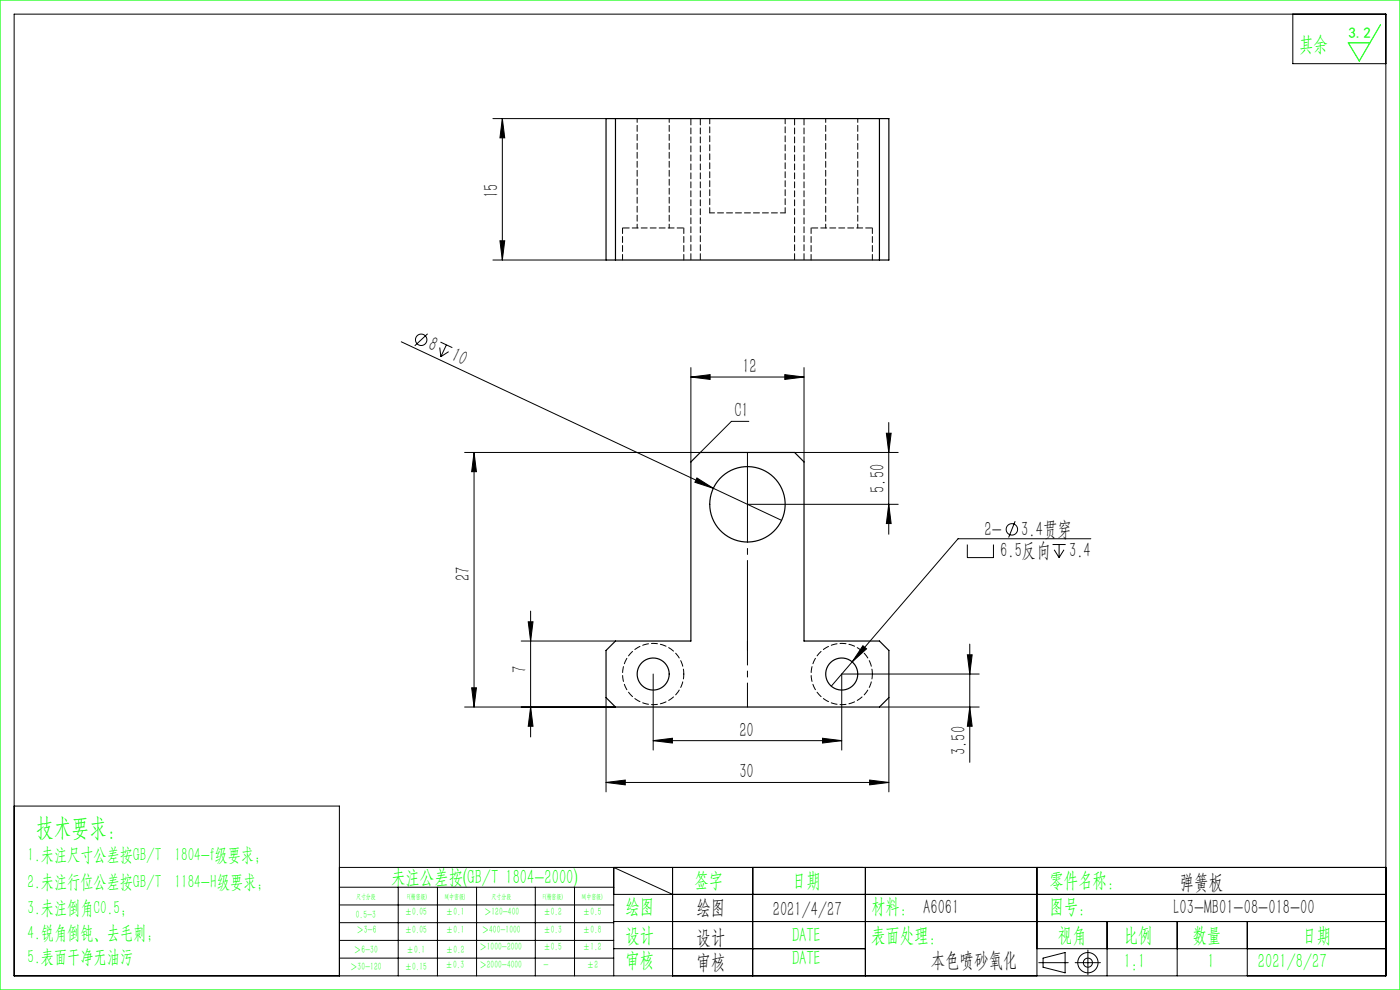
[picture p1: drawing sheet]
<svg xmlns="http://www.w3.org/2000/svg" width="297mm" height="210mm" viewBox="0 0 297 210" stroke-linecap="round" stroke-linejoin="round" font-family="sans-serif">
<g fill="none" stroke="#000" stroke-width=".21">
<path d="M3 3h291v204h-291zM274.3 3v10.5h19.7M104.6 25.2h24M106.6 25.2l.5 4h-1zM106.6 25.2v30M104.6 55.2h24M106.1 51.1h1l-.5 4.1zM85.1 72.5l66.2 31.1M90.7 70.8l-2.7 2.6M93.3 73.7l.2 2M93.4 72.6l2.6 1.1M94.7 73.2l-1.2 2.5"/>
<path d="M95.2 74.6l-1.7 1.1M146.6 80l4-.5v1zM146.6 78v20M146.6 80h24M166.5 79.5l4.1 .5-4.1 .5zM170.6 78v20M100.6 96v54M100.6 96l.5 4.1h-1zM158.9 89.4h-3.7l-6.6 6.6h-50M168.6 96h21.9M188 91.9h1.1l-.6 4.1zM188.5 89.6v23.7"/>
<path d="M147.8 101.4l3.5 2.2-3.9-1.3zM151.3 103.6l14.5 6.8M158.6 107h31.9M188.5 107l.6 4.1h-1.1zM205.2 115.5v2.8h5.6v-2.8M215.4 110.6l-1.4 3.4M223.3 115.5h2.8M223.6 116.6l1.1 1.7M224.7 115.5v2.8M225.7 116.6l-1 1.7M231.4 114.3h-28.2l-26.8 31.3M110.6 136h20"/>
<path d="M112.1 131.9h1l-.5 4.1zM112.6 129.6v26.7M183.1 137l.7 .6-3 2.8zM205.2 138.9h1l-.5 4.1zM205.7 136.6v25.1M98.6 150h32M100.1 145.9h1l-.5 4.1zM112.6 150l.5 4.1h-1zM128.6 148v20M138.6 157.1l4-.5v1zM138.6 143v16.1M138.6 157.1h40"/>
<path d="M174.5 156.6l4.1 .5-4.1 .5zM186.6 150h21.1M188.6 148v20M205.7 150l.5 4.1h-1zM207.7 143h-29.1v16.1M3 171h69v36M128.6 166l4-.5v1zM128.6 166h60M184.5 165.5l4.1 .5-4.1 .5zM72 184h222M72 188.2h58.2M72 192h58.2"/>
<path d="M72 195.7h58.2M72 199.5h58.2M84.5 188.2v18.8M92.8 188.2v18.8M101.1 188.2v18.8M113.6 188.2v18.8M121.9 188.2v18.8M130.2 189.7h163.8M130.2 195.5h163.8M142.7 189.7l-12.5-5.7v23M142.7 184v23M159.7 184v23"/>
<path d="M183.6 184v23M220 184v23M234.9 195.5v11.5M249.7 195.5v11.5M264.6 195.5v11.5M72 203.2h58.2M130.2 201.2h53.4M220 201.2h74M220.4 204.2h6.2M221.3 203.2l4.7-1.1v4.3l-4.7-1.2zM228.1 204.2h5.3M230.8 201.5v5.3"/>
<circle cx="89.4" cy="72.1" r="1.21"/>
<circle cx="214.7" cy="112.3" r="1.21"/>
<circle cx="230.8" cy="204.2" r="2.15"/>
<circle cx="230.8" cy="204.2" r=".96"/>
</g>
<path d="M158.6 136v14" fill="none" stroke="#000" stroke-width=".21" stroke-dasharray="30.5 1.3 1.3 1.3" stroke-dashoffset="25.4"/>
<path d="M158.6 138v-42" fill="none" stroke="#000" stroke-width=".21" stroke-dasharray="30.5 1.3 1.3 1.3" stroke-dashoffset="11.4"/>
<path d="M0 0h297v210h-297zM292.9 5.2l-4.5 7.7-2.4-3.8h4.6" fill="none" stroke="#0f0" stroke-width=".25"/>
<g fill="#000">
<path d="M147.8 101.4l3.5 2.2-3.9-1.3z"/>
<path d="M106.1 51.1h1l-.5 4.1zM106.6 25.2l.5 4h-1z"/>
<path d="M100.6 96l.5 4.1h-1zM100.1 145.9h1l-.5 4.1zM112.1 131.9h1l-.5 4.1zM112.6 150l.5 4.1h-1zM205.2 138.9h1l-.5 4.1zM205.7 150l.5 4.1h-1zM188 91.9h1.1l-.6 4.1zM188.5 107l.6 4.1h-1.1z"/>
<path d="M138.6 157.1l4-.5v1zM174.5 156.6l4.1 .5-4.1 .5z"/>
<path d="M128.6 166l4-.5v1zM184.5 165.5l4.1 .5-4.1 .5zM146.6 80l4-.5v1zM166.5 79.5l4.1 .5-4.1 .5zM183.1 137l-2.3 3.4 3-2.8z"/>
</g>
<g fill="none" stroke="#000" stroke-width=".25">
<path d="M128.6 25.2h60v30h-60zM130.6 25.2v30M186.6 25.2v30M146.6 98l2-2h20l2 2v38h16l2 2v10l-2 2h-56l-2-2v-10l2-2h16z"/>
<circle cx="158.6" cy="107" r="8"/>
<circle cx="138.6" cy="143" r="3.4"/>
<circle cx="178.6" cy="143" r="3.4"/>
</g>
<path d="M146.6 25.2v30M168.6 25.2v30M170.6 25.2v30M145.1 48.4h-13M148.6 55.2v-30M185.1 48.4h-13" fill="none" stroke="#000" stroke-width=".21" stroke-dasharray="1.3 .6" stroke-dashoffset="-.1"/>
<path d="M150.6 45.2h16" fill="none" stroke="#000" stroke-width=".21" stroke-dasharray="1.3 .6" stroke-dashoffset=".3"/>
<path d="M132.1 48.4v6.8M145.1 55.2v-6.8M172.1 48.4v6.8M185.1 55.2v-6.8" fill="none" stroke="#000" stroke-width=".21" stroke-dasharray="1.3 .6" stroke-dashoffset=".1"/>
<path d="M135.2 25.2v23.2M175.2 25.2v23.2M142 48.4v-23.2M182 48.4v-23.2" fill="none" stroke="#000" stroke-width=".21" stroke-dasharray="1.3 .6" stroke-dashoffset=".5"/>
<path d="M150.6 25.2v20M166.6 45.2v-20M145.1 143a6.5 6.5 0 0 1-9.6 5.7 6.5 6.5 0 0 1-.6-11.1 6.5 6.5 0 0 1 10.1 4.7l.1 .7M185.1 143a6.5 6.5 0 0 1-9.6 5.7 6.5 6.5 0 0 1-.6-11.1 6.5 6.5 0 0 1 10.1 4.7l.1 .7" fill="none" stroke="#000" stroke-width=".21" stroke-dasharray="1.3 .6" stroke-dashoffset=".2"/>
<text font-size="5.4" fill="#0f0" x="7.7" y="177.2">技术要求：</text>
<g font-size="4.4" fill="#0f0">
<text x="275.6" y="10.8">其余</text>
<text x="83" y="187.5">未注公差按(GB/T 1804-2000)</text>
<text x="147.3" y="188">签字</text>
<text x="168" y="188">日期</text>
<text x="222.6" y="188">零件名称：</text>
<text x="132.7" y="193.6">绘图</text>
<text x="184.8" y="193.6">材料： A6061</text>
<text x="222.6" y="193.6">图号：</text>
<text x="132.7" y="199.8">设计</text>
<text x="168" y="199.8">DATE</text>
<text x="184.8" y="199.8">表面处理：</text>
<text x="224.4" y="199.8">视角</text>
<text x="238.4" y="199.8">比例</text>
<text x="253" y="199.8">数量</text>
<text x="276.3" y="199.8">日期</text>
<text x="132.7" y="205.1">审核</text>
<text x="168" y="204.6">DATE</text>
<text x="238.4" y="205.3">1:1</text>
<text x="256.2" y="205.3">1</text>
<text x="266.9" y="205.3">2021/8/27</text>
</g>
<g font-size="4.4">
<text x="105.7" y="42.1" transform="rotate(-90 105.7 42.1)">15</text>
<text x="90.6" y="74.1" transform="rotate(25 90.6 74.1)">8</text>
<text x="95.5" y="76.4" transform="rotate(25 95.5 76.4)">10</text>
<text x="157.5" y="79.1">12</text>
<text x="155.8" y="88.5">C1</text>
<text x="187.7" y="104.6" transform="rotate(-90 187.7 104.6)">5.50</text>
<text x="208.9" y="113.6">2-</text>
<text x="216.7" y="113.6">3.4贯穿</text>
<text x="212.2" y="118.1">6.5反向</text>
<text x="226.8" y="118.1">3.4</text>
<text x="99.7" y="123.2" transform="rotate(-90 99.7 123.2)">27</text>
<text x="111.7" y="142.7" transform="rotate(-90 111.7 142.7)">7</text>
<text x="156.9" y="156.2">20</text>
<text x="204.9" y="160.2" transform="rotate(-90 204.9 160.2)">3.50</text>
<text x="156.9" y="165.1">30</text>
<text x="250.3" y="188.6">弹簧板</text>
<text x="147.8" y="194">绘图</text>
<text x="163.9" y="194.3">2021/4/27</text>
<text x="249" y="194">L03-MB01-08-018-00</text>
<text x="147.8" y="200.2">设计</text>
<text x="147.8" y="205.5">审核</text>
<text x="197.5" y="205">本色喷砂氧化</text>
</g>
<g font-size="4" fill="#0f0">
<text x="5.9" y="182.6">1.未注尺寸公差按GB/T 1804-f级要求；</text>
<text x="5.9" y="188.4">2.未注行位公差按GB/T 1184-H级要求；</text>
<text x="5.9" y="193.9">3.未注倒角C0.5；</text>
<text x="5.9" y="199.2">4.锐角倒钝、去毛刺；</text>
<text x="5.9" y="204.2">5.表面干净无油污</text>
</g>
<text font-size="3.2" fill="#0f0" x="286.1" y="8">3.2</text>
<g font-size="2.3" fill="#0f0">
<text x="75.5" y="194.7">0.5-3</text>
<text x="75.6" y="198">＞3-6</text>
<text x="85.9" y="194.2">±0.05</text>
<text x="85.9" y="198">±0.05</text>
<text x="94.6" y="194.2">±0.1</text>
<text x="94.6" y="198">±0.1</text>
<text x="102.2" y="198">＞400-1000</text>
<text x="102.7" y="194.2">＞120-400</text>
<text x="115.3" y="194.2">±0.2</text>
<text x="115.3" y="198">±0.3</text>
<text x="123.7" y="194.2">±0.5</text>
<text x="123.7" y="198">±0.8</text>
<text x="75.1" y="202.2">＞6-30</text>
<text x="86.3" y="202.2">±0.1</text>
<text x="94.6" y="202.2">±0.2</text>
<text x="101.7" y="201.6">＞1000-2000</text>
<text x="115.3" y="201.6">±0.5</text>
<text x="123.7" y="201.6">±1.2</text>
<text x="74.3" y="205.8">＞30-120</text>
<text x="85.9" y="205.8">±0.15</text>
<text x="94.5" y="205.4">±0.3</text>
<text x="101.7" y="205.4">＞2000-4000</text>
<text x="115.3" y="205.4">-</text>
<text x="124.5" y="205.4">±2</text>
</g>
<g font-size="1.5" fill="#0f0">
<text x="75.5" y="190.6">尺寸分段</text>
<text x="86.4" y="190.6">F(精密级)</text>
<text x="94.4" y="190.6">M(中密级)</text>
<text x="104.3" y="190.6">尺寸分段</text>
<text x="115.2" y="190.6">F(精密级)</text>
<text x="123.5" y="190.6">M(中密级)</text>
</g>
</svg>
